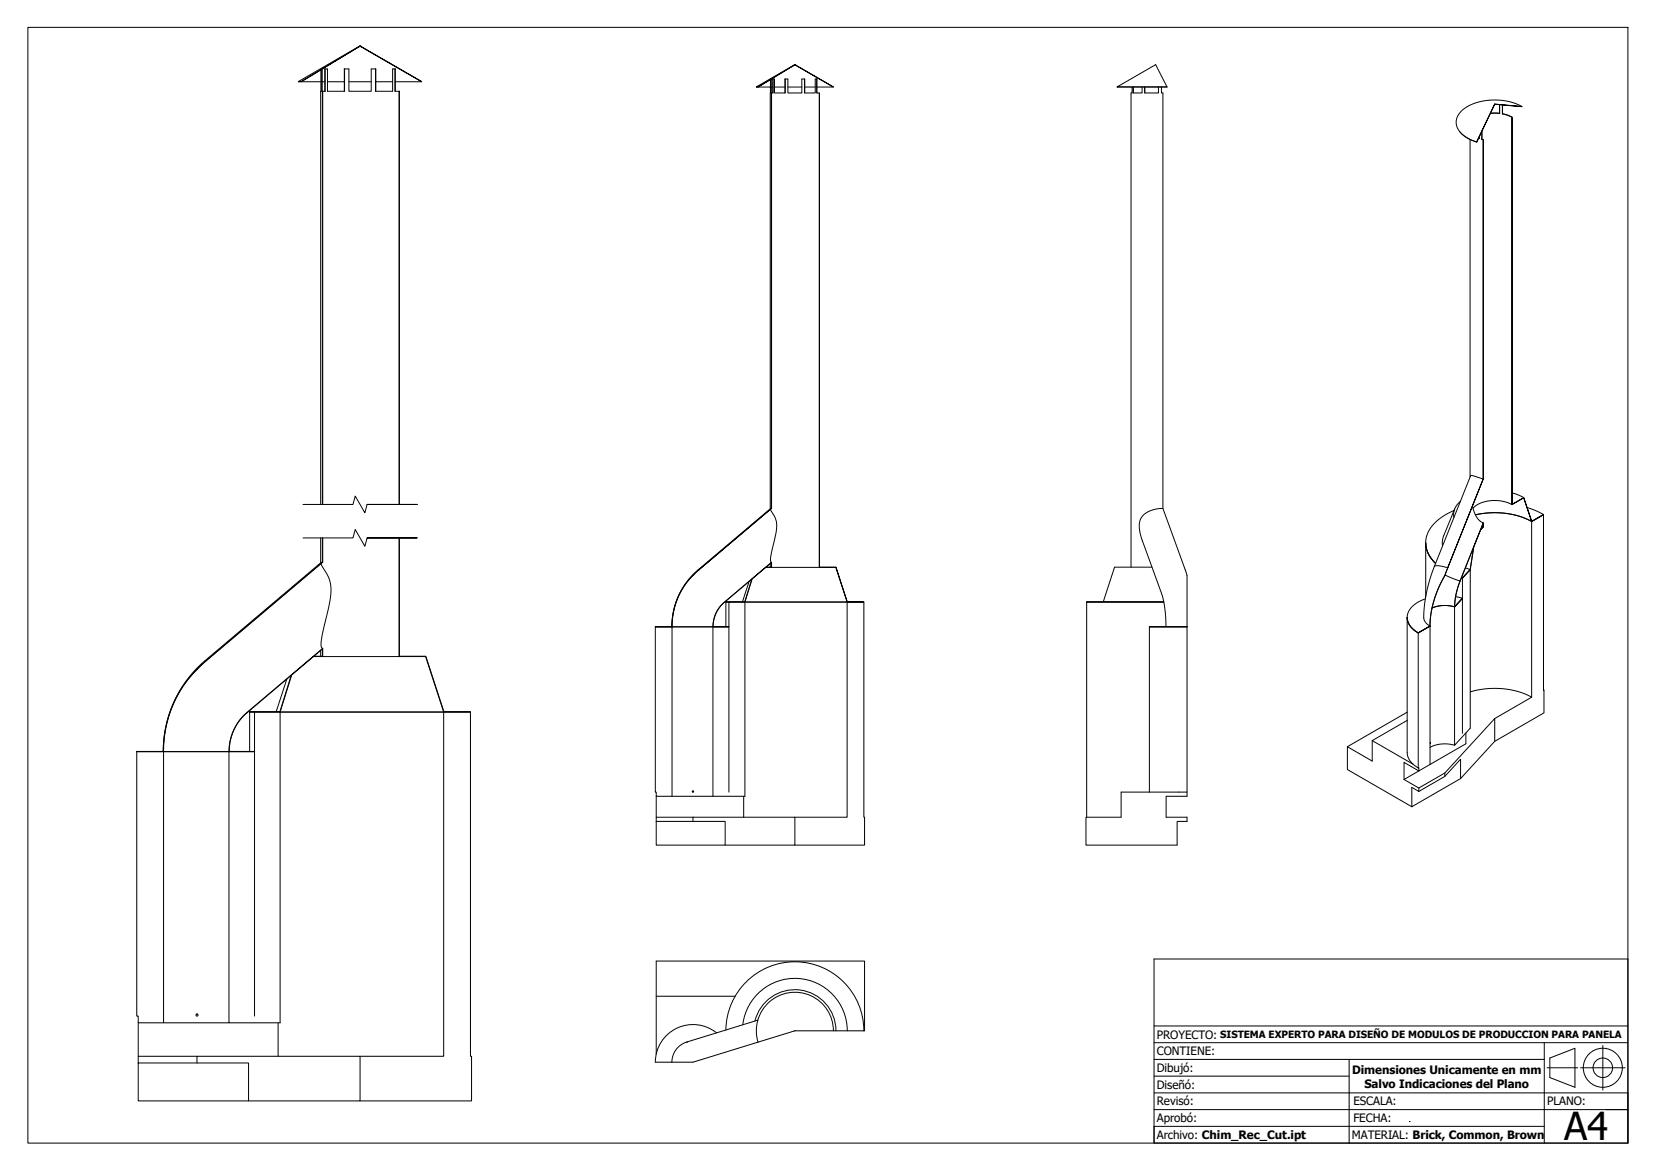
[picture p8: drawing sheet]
<svg xmlns="http://www.w3.org/2000/svg" width="297mm" height="210mm" viewBox="0 0 297 210" stroke-linecap="round" stroke-linejoin="round" font-family="sans-serif">
<!-- layer: Visible (ISO) -->
<g fill="none" stroke="#000" stroke-width=".18">
<path d="M53.5 14.6h.5M54 14.6l10.6-6.4zM57.6 12.5l-.1 77.9M57.7 12.4v4h.1M57.8 14.7h.5M57.8 12.4v4M57.8 16.4l.1 74M57.8 16.4v74M58.3 12.4v4h-.4M58.7 14.7h3.1M61.8 16.4v-4h.8v4h4v-4h.8v4M61.8 12.4v4h-3.1v-4h-.4v4"/>
<path d="M62.6 14.7h4M64.6 8.2h.1M64.6 8.2l-11.1 6.4 4.1 .1M64.6 8.2l11 6.5-11-6.4M67.4 12.4v4h3v-4h.5v4M67.4 14.7h3M70.8 12.4v4h.8M70.9 14.7h4.7M71.6 16.4v74M135.7 15.6h2.5M136 15.6l6.6-4zM138.2 14.3v76.9"/>
<path d="M138.3 14.2l.1 2.5-.1-2.5M138.3 15.6h.3M138.7 14.2v2.5h-.3M138.9 15.6h1.9M140.8 16.7v-2.5h.5v2.5h2.5v-2.5h.5v2.5M140.8 14.2v2.5h-1.9v-2.5h-.3v2.5M141.3 15.6h2.5M142.6 11.6h.1M142.6 11.6l-6.9 4h.3M142.6 11.6l6.9 4zM144.3 14.2v2.5h1.9v-2.5h.3v2.5M144.3 15.6h1.9"/>
<path d="M146.5 14.2v2.5h.4M146.5 15.6h3M146.9 16.7l.1 85h2.9l2.1 6.2h3h-3l-2.1-6.2h-3zM200.4 15.6h8.9l-2-4-6.9 4h8.9M203.1 15.6v1.1h-.2v85M203.2 15.6v1.1h1.7v-1.1M203.3 15.6v1.1M207.8 15.6v1.1h-2.5v-1.1v1.1M208.3 15.6v1.1h.3v74.4l4.3 12v9.3M268.1 18.7h.1M268.1 18.7l-3.2 6.8zM268.1 18.7l4.9 .4-4.9-.4"/>
<path d="M269 18.8v1.5M269.5 18.8v1.6M273 19.1l-1-.5-1.3-.4-2.7-.3-1.3 .1-1.6 .3-1.3 .5-.9 .5a2.78 2.78 0 0 0-1.1 4.3l1.3 1.1 1.8 .7M261.8 23.5v.1M261.8 23.6l1.3 1.1 1.8 .8M263.7 25v60.5M265.2 24.7l.2 .1M265.4 24.5v.3l-.2-.1M265.8 25l.2 .1M265.8 23.5v1.5M265.8 25h.3M265.8 25h.1"/>
<path d="M266 25.1l.1 60.7-6.4 16 6.3-15.9zM267.3 20.3h1.7M269 20.3h.1M269.5 20.4l1.7 .6M269.5 20.4h.1M271.2 21v69.4l2.1-1.2 1.5 4.2 2.1-1.2-2.2 1.3-1.4-4.3-2.1 1.3zM57.5 96.4v4.5M57.8 96.4v4.4l-20.8 17.6-1.7 1.6M57.9 96.4v4.4l-20.8 17.6-1.8 1.6M71.6 96.4v21.3h4.7l3.3 9.9h4.8h-4.8l-3.2-10h-4.8v-21.2M138.2 91.3l.9 1.6 .2 1.2-.2 1.7-.9 4.1v.7l.2 .2M138.4 91.1l-13.4 11.2-1.5 1.5-1.4 2.1-.8 2-.6 2.3-.2 2.2"/>
<path d="M208.6 91.1l-1.9 .3-1.3 .6-.8 1.1-.3 1.2 .4 2.1 3.9 10.7 .4 2.3 .1 2.9M255.7 97.3a5.1 5.1 0 0 0 1.8 3.7M255.7 97.3v9.7M260.8 91.5l-1.3 .7-1.3 .8a4.9 4.9 0 0 0-2 6.1l.5 1 .8 .9M260.9 91.2l-2 5.1-.2 .7 .1 .9M262 89.9l-.1 .1a2.94 2.94 0 0 0-1.1 2.8M264.1 90.7l.8 2 .6 .7 .6 .3M264.6 92.3l2.5-.4 2.8 .1 2.6 .5 2.2 1M265.8 94.4l.2 .1M266 93.8v.7l-.4 .5zM266 85.9l-1.8-.6h-.4l-6.9 17.2-1 3.8-.5 3.6a2.01 2.01 0 0 0 1.1 2.3M271.2 90.5l-.9-.5-1-.2-1.9-.1-1.9 .5-.7 .4-.6 .5"/>
<path d="M271.2 88.4l2.1 .8M273.9 91l1.5 .5 1.5 .7M35.3 120l-1.3 1.4-1.3 1.7-1.1 2-.8 1.6-.6 1.9-.5 2.1-.3 2-.1 2M35.3 120h.1M56.3 117.6l1.5-1.3v1.3zM57.5 116.6v1M57.6 101l1.4 2.7 .4 1.9-.2 2.1-1.4 6-.2 1.9a.45 .45 0 0 0 .3 .6M57.8 100.8h-.2l-20.8 17.6-2.5 2.5-2 2.8-.9 1.8-.8 1.9-1 3.6-.3 3.7M57.9 117.7h13.7M117.5 112.4h3v30.3h-2.8v-.7h-.2zM117.5 112.3l3 .1zM120.5 112.3h.1"/>
<path d="M120.5 112.4h7.4M124.3 103.2l-1.6 1.9-1.1 2.1-.8 2.6-.3 2.6M124.3 103.1l-1.5 1.9-1.3 2.3-.7 2.5-.3 2.6M124.3 103.1l14.1-12v-74.4v74.4l-14.1 12.1M124.3 103.1v.1M130.2 107.9h.5M130.7 112.4h-2.8v30.3h5.7v-34.8h-2.9v34.1M130.7 107.9h2.9l1.3-4.1 2.5-2.1h1v-.9l-8.5 7.2a5.7 5.7 0 0 0-2 4.4M130.7 107.9h2.9l1.3-4.1-5 4.2a5.7 5.7 0 0 0-2 4.3l2.8 .1h-2.8M130.7 107.9h-.5v4.4M133.6 107.9h18.4M134.4 104.2l-1.2 3.7"/>
<path d="M137.4 101.7l1-.8v.8zM138.2 101v.7M138.4 101.7h8.5M206.2 112.4h6.7M206.2 112.4v29.6M206.6 101.7h-6.7l-2 6.2M208.7 107.9h-13.8h13.9h-13.9v38.6M212.9 112.4v30.3h-3.7v3.8h3.7v.7h-1.8v4.3h-16.3v-5h6.3v-4.5h11.8M212.9 112.3l-6.7 .1M252.4 110.7a3.4 3.4 0 0 0 2 2.8M252.4 110.7v24.2a3.4 3.4 0 0 0 2 2.7M254.4 113.5l2.1-1.3v24.8l-2 1.2v-.6h-.1z"/>
<path d="M254.4 113.4l2.1-1.2zM255.7 107.3l-1.8 .9a2.76 2.76 0 0 0-1.5 2.6 2.76 2.76 0 0 0 1.6 2.4l.4 .2M256.5 112.2h.1M259.2 103.2l-1.1 2.1-.9 2.3-.5 2.3-.2 2.3M259.2 103.2l-1.1 2.1-.9 2.4-.5 2.4-.2 2.1M259.2 103.2h.1M259.7 101.8l-.5 1.4M260.9 108.8l-1.1-.2-1.1-.1-1.8 .5M261.1 106.9l1.2 .3M262.1 103.6h.2M262.1 103.5l.2 .1M262.3 107.3l-1.4 1.5v24.8l2.8-3.1v-28.4l-1.4 1.5v27.8"/>
<path d="M262.3 103.6l1.4-1.5 .7-4.1 1.1-3 .6-.5v-.8l-4.5 11.2-.5 1.9-.2 2M262.3 103.6l1.4-1.5 .6-4-2.8 7.1-.5 2.1-.1 1.4 1.4-1.4-1.4 1.5M262.8 101.8l.9 .3M24.5 134.7h4.8v48.6h-4.5v-1.2h-.3zM24.5 134.7h4.8zM29.3 134.7h.1M29.3 134.7h11.8M35.3 120l-1.3 1.5-1.3 1.7-1 1.7-.8 1.8-1.1 3.8-.4 2-.1 2.2M45.7 134.7h-4.6v48.6h9.1v-55.7h-4.5v54.5M45.7 127.6h-.9h.9h-.9v7.1M45.7 127.6h4.5l2-6.5-7.9 6.7a9.1 9.1 0 0 0-3.2 6.9h4.6h-4.6M45.7 127.6h4.5l2.1-6.6 3.9-3.3h1.7v-1.5l-13.6 11.5a9.2 9.2 0 0 0-3.2 7"/>
<path d="M50.2 127.6h29.4M51.4 121.7l-1.9 5.9M246.1 132.8l7.4 4.2M251.8 136.7l2.7 1.5-2.7 1.5zM251.8 139.7l2.7 1.6M252.4 129.1l-6.3 3.7v3.6l-4.4-2.5v4l11.5 6.7M252.4 127.7l-10.7 6.2M256.6 133.2l-.1 .2v-.2M259.2 139.2v-.6l8.9-9.8v4.1l-6.1 6.7M259.2 138.6l-4.7 2.7v.6M260.9 133.6l-1.1-.2h-1.3l-1 .2-1 .4M262.9 131.4v1.9l-6.4 3.7"/>
<path d="M263.7 124l2.6-.5 3-.1 3 .6 2.4 1M268.1 128.8l6.6-3.8v-31.5l2.2-1.2v35.5l-8.8 5.1M276.9 123.6v.1M117.7 147.2h12.4v4.3h-12.4zM117.7 142.7v3.8M120.5 142.7h7.4M124.3 147.2v-.7h18.3v5h-12.5M124.3 146.5h-6.6v.7M133.4 142.7v3.8M142.6 146.5h9.4v-38.6h3v38.6h.1v5h-12.5M253.2 141.1l1.3 .8 4.7-2.7 2.8-3.1v3.5l-8.8 5zM117.7 178.6h14.2"/>
<path d="M24.8 190.5h19.8v6.8h-19.8zM24.8 183.3v6M29.3 183.3h11.8M35.3 190.5v-1.2h29.3v8h-20M35.3 189.3h-10.5v1.2M49.9 183.3v6M64.6 189.3h15v-61.7h4.8v61.7h.2v8h-20M123.2 186.8h.1M123.2 186.8a3.8 3.8 0 0 0-2.7 3.6M128.5 185.1a6.8 6.8 0 0 0-7.1-.8 6.8 6.8 0 0 0-3.9 6.1h6.8l11.7-3.6M130.2 184.6a12.4 12.4 0 0 1 12.5-12.2 12.4 12.4 0 0 1 12.3 12.4M133.2 183.7a9.4 9.4 0 0 1 9.9-8.3 9.4 9.4 0 0 1 8.9 9.4"/>
<path d="M135.4 183a7.4 7.4 0 0 1 8.1-5.5 7.4 7.4 0 0 1 6.4 7.3M135.9 182.9l-12.7 3.9M136 186.8l6.6-2h12.5v-12.5h-37.4v16.6M142.6 184.8h.1M149.5 184.8a6.9 6.9 0 0 0-8-6.9 6.9 6.9 0 0 0-5.5 8.9"/>
<circle cx="124.3" cy="141.9" r=".12"/>
<circle cx="35.3" cy="181.9" r=".19"/>
</g>
<!-- layer: Visible fina (ISO) -->
<path d="M257.3 101.6l.7-.2 1.7 .4M259.2 103.1l2.7 1" fill="none" stroke="#000" stroke-width=".18"/>
<path d="M54.3 96.4h9l.4-1.5 1.7 3 .4-1.5h9h-9M54.3 90.4h9l.4-1.5 1.7 3 .4-1.5h9h-9" fill="none" stroke="#000" stroke-width=".18"/>
<!-- layer: Borde (ISO) -->
<path d="M5 4.9h287v200h-287z" fill="none" stroke="#000" stroke-width=".18"/>
<g fill="none" stroke="#000" stroke-width=".18">
<path d="M207 171.9h85v33h-85zM207 198.9h85M207 195.9h85M207 186.9h85M207 183.9h85M207 189.9h35M207 192.9h35M277 189.9h-35v15M277 186.9v18M277.5 191.4h5.5M278 189.7l4.5-1.8v7l-4.5-1.7zM283.5 191.4h8"/>
<path d="M287.5 187.4v8M277 201.9h-70v3"/>
<circle cx="287.5" cy="191.4" r="3.5"/>
<circle cx="287.5" cy="191.4" r="1.75"/>
</g>
<path d="M288.1 198.9h3.9" fill="none" stroke="#000" stroke-width=".18"/>
<!-- layer: 0 -->
<path d="M252.9 201h.1" fill="none" stroke="#000" stroke-width=".18"/>
<text font-size="6.9" x="280.6" y="204.4">A4</text>
<g font-size="2.1">
<text x="207.5" y="189.2">CONTIENE:</text>
<text x="207.5" y="186.2">PROYECTO:</text>
<text x="207.5" y="195.2">Diseñó:</text>
<text x="207.5" y="192.2">Dibujó:</text>
<text x="242.5" y="192.5">Dimensiones Unicamente en mm</text>
<text x="244.7" y="194.9">Salvo Indicaciones del Plano</text>
<text x="207.5" y="201.2">Aprobó:</text>
<text x="207.5" y="198.2">Revisó:</text>
<text x="242.7" y="198.2">ESCALA:</text>
<text x="242.7" y="201.2">FECHA:</text>
<text x="277.5" y="198.2">PLANO:</text>
<text x="207.5" y="204.2">Archivo: Chim_Rec_Cut.ipt</text>
<text x="242.5" y="204.2">MATERIAL: Brick, Common, Brown</text>
</g>
<text font-size="1.8" x="218.9" y="186.1">SISTEMA EXPERTO PARA DISEÑO DE MODULOS DE PRODUCCION PARA PANELA</text>
</svg>
